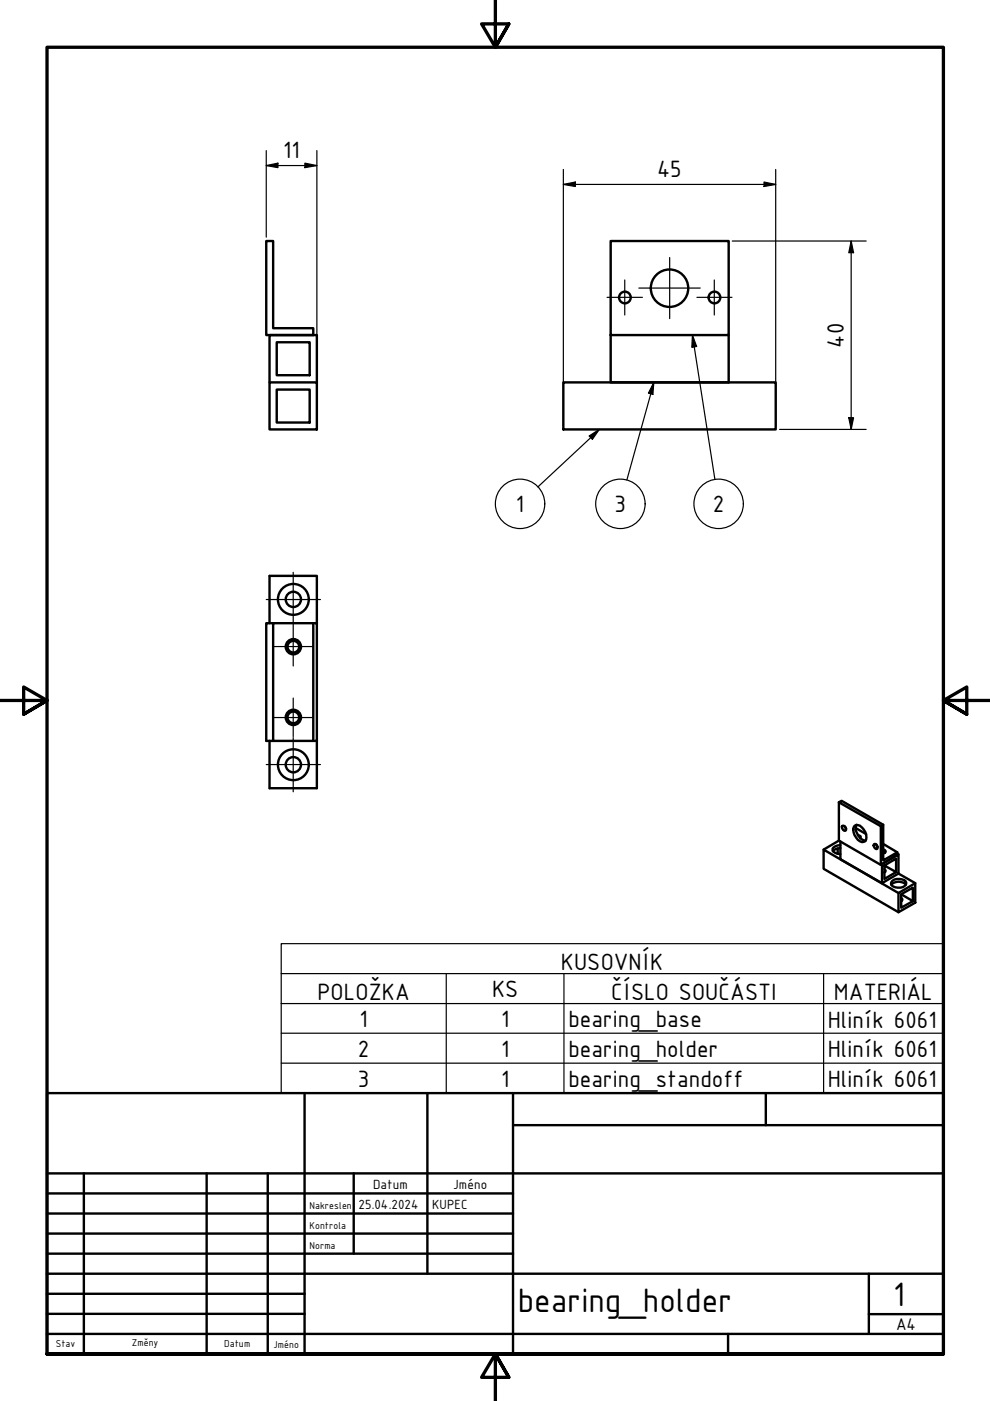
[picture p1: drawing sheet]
<svg xmlns="http://www.w3.org/2000/svg" width="210mm" height="297mm" viewBox="0 0 210 297" stroke-linecap="round" stroke-linejoin="round" font-family="sans-serif">
<g fill="none" stroke="#000" stroke-width=".51">
<path d="M56.5 51.1h1.4v18.5h8.5v1.4h-9.9zM129.5 51.1h25v19.9h-25zM58.7 72.6h7v7h-7zM129.5 71v10.1h25v-10.1M57.1 81.1h10.1v9.9h-10.1zM57.1 81.1v-10.1h10.1v10.1M58.7 82.6h7v7h-7zM119.4 81.1h45.1v9.9h-45.1zM57.1 132.1v-10h10.1v10M57.9 132.1h-1.4v25h9.9v-25h-8.5v25M66.4 132.1h.8v25h-.8M57.1 157.1v10h10.1v-10"/>
<path d="M177.6 179.9v1.1M177.9 170.1v8.1l8.9 5.2M177.9 178.2l-3.3 1.9M178.2 179.8a2.13 2.13 0 0 0-1.6 .7M178.2 179.2a1.91 1.91 0 0 0-1.7 .7 1.05 1.05 0 0 0 1.1 1.1l.6 .1M178.2 178.4v3.8l8.8 5M178.6 175.1h.2a.7 .7 0 0 1 .5 1 .74 .74 0 0 1-.7-1zM179.1 175.2l.3 .5M181.2 175.1a1.14 1.14 0 0 1 1.6 .3 2.44 2.44 0 0 1 .7 3 1.32 1.32 0 0 1-2-.9 2.21 2.21 0 0 1-.3-2.4zM181.4 175.6l2.2 1.2M181.6 174.9a2.71 2.71 0 0 0 1.9 3.3M181.9 177l.5 .3v.4"/>
<path d="M185.3 179l.2-.1a.72 .72 0 0 1 .4 1.1 .74 .74 0 0 1-.6-1zM185.8 179.1l.3 .5M186.8 175.2l.5-.3v7.5l2.9-1.7v.6l-3.4 2.1zM187.3 174.9l-8.9-5.1-.5 .3 8.9 5.1M187.3 178.9l2.9 1.8M187 183.2l3.5-2v4l-3.5 2zM187.3 180.7l.3 .1M187.3 180.1l.3 .1 .2 .3v.1l-.5 .4M187.5 184.3l.3 .3-.3 .4M187.5 183.5l2.5 1.4v-2.9l-2.5 1.5v2.9l2.5-1.5M187.5 184.9h.1M189 187.6a2.22 2.22 0 0 1 3.1 0"/>
<path d="M189.2 186.7a2.41 2.41 0 0 1 2.8 .2 .95 .95 0 0 1-.1 1 .95 .95 0 0 1-1 .3 1.9 1.9 0 0 1-2-.8zM190.2 181l.3 .2M190.5 189.3l3.6-2.1v4.2l-3.6 2zM190.5 189.3l-15.9-9.2v4.1l15.9 9.2M190.5 185.2l3.6 2M191.1 190.4l.2 .3-.2 .4M191.1 189.6l2.4-1.4v2.9l-2.4 1.4zM191.1 191v.1M191.1 189.6l2.4 1.5"/>
<circle cx="132.5" cy="63.1" r="1.24"/>
<circle cx="142" cy="61.1" r="4"/>
<circle cx="151.5" cy="63.1" r="1.24"/>
<circle cx="62.2" cy="127.1" r="3.3"/>
<circle cx="62.2" cy="127.1" r="1.62"/>
<circle cx="62.2" cy="137.1" r="1.62"/>
<circle cx="62.2" cy="137.1" r="1.24"/>
<circle cx="62.2" cy="152.1" r="1.62"/>
<circle cx="62.2" cy="152.1" r="1.24"/>
<circle cx="62.2" cy="162.1" r="3.3"/>
<circle cx="62.2" cy="162.1" r="1.62"/>
</g>
<g fill="none" stroke="#000" stroke-width=".25">
<path d="M146.8 71l.9 2.5-1 .1zM146.8 71l4.8 30.6M124.9 92.4l2.2-1.4-1.5 2.1zM127.1 91l-13.1 12.2M138.6 81.1l-.2 2.5-.9-.2zM138.6 81.1l-5.7 20.7M59.6 206.4v-6.3h140.4v6.3M59.6 206.4h140.4v6.4M59.6 206.4v25.4h140.4v-19M59.6 212.8h140.4M59.6 219.1h140.4M94.6 206.4v25.4"/>
<path d="M119.6 206.4v25.4M174.6 206.4v25.4M59.6 225.4h140.4"/>
<circle cx="110.3" cy="106.8" r="5.2"/>
<circle cx="131.5" cy="106.8" r="5.2"/>
<circle cx="152.4" cy="106.8" r="5.2"/>
</g>
<path d="M105 0v10l-2.9-4.9h5.8l-2.9 4.9 2.9-4.9M0 148.5h10l-5-2.8v5.7l5-2.9-5 2.9M210 148.5h-10l5-2.8v5.7l-5-2.9 5 2.9M10 287.1v-277.1h190v277.1h-190h190M107.9 292l-2.9-4.9 2.9 4.9h-5.8l2.9-4.9v9.9" fill="none" stroke="#000" stroke-width=".7"/>
<!-- layer: Nadpis (ISO) -->
<g fill="none" stroke="#000" stroke-width=".51">
<path d="M10 231.8h190v55.3h-190zM64.6 231.8v55.3M90.6 231.8v38.3M108.8 238.6h91.2M108.8 231.8v55.3M162.4 231.8v6.8M10 253h98.8M10 257.3h98.8M10 248.8h190M17.8 248.8v38.3M43.8 248.8v38.3M56.8 248.8v38.3"/>
<path d="M75 248.8v17M10 261.5h98.8M10 265.8h98.8M10 270.1h190M10 274.3h54.6M10 278.6h54.6M184.2 278.6h15.8M184.2 270.1v12.7M10 282.8h190M154.4 282.8v4.3"/>
</g>
<g fill="none" stroke="#000" stroke-width=".25">
<path d="M132.5 59.4v7.4M142 54.6v12.9M151.4 59.4v7.4M128.7 63h7.5M135.4 61.1h13.1M147.8 63h7.4M56.5 127.1h11.4M58.1 137.1h8.2M62.2 121.3v11.6M62.2 133v8.2M58.1 152.1h8.2M62.2 148v8.2"/>
<path d="M62.2 156.4v11.5M56.5 162.1h11.4"/>
</g>
<path d="M146.8 71l.9 2.5-1 .1zM124.9 92.4l2.2-1.4-1.5 2.1zM138.6 81.1l-.2 2.5-.9-.2z" fill="#000"/>
<g fill="none" stroke="#000" stroke-width=".25">
<path d="M56.5 35.1l2.4-.5v.9zM56.5 35.1h10.7M56.5 31.9v18.4M64.6 34.6l2.6 .5-2.6 .4zM67.2 31.9v48.3M119.4 39.1l2.6-.5v.9zM119.4 39.1h45.1M119.4 35.9v54.4M162 38.6l2.5 .5-2.5 .4zM164.5 35.9v54.4M155.3 51.1h28.3M180.5 51.1l.5 2.5h-1z"/>
<path d="M180.5 51.1v39.9M165.3 91h18.3M180 88.6h1l-.5 2.4z"/>
</g>
<path d="M56.5 35.1l2.4-.5v.9zM64.6 34.6l2.6 .5-2.6 .4zM119.4 39.1l2.6-.5v.9zM162 38.6l2.5 .5-2.5 .4zM180.5 51.1l.5 2.5h-1zM180 88.6h1l-.5 2.4z" fill="#000"/>
<g font-size="7.7">
<text x="109.8" y="278.2">bearing_holder</text>
<text x="189.4" y="276.8">1</text>
</g>
<g font-size="5.4">
<text x="60.1" y="33.5">11</text>
<text x="139.3" y="37.5">45</text>
<text x="178.9" y="73.7" transform="rotate(-90 178.9 73.7)">40</text>
<text x="109.3" y="108.6">1</text>
<text x="130.3" y="108.6">3</text>
<text x="151.1" y="108.6">2</text>
<text x="118.9" y="205.7">KUSOVNÍK</text>
<text x="67.3" y="212">POLOŽKA</text>
<text x="104.3" y="211.3">KS</text>
<text x="129.6" y="212">ČÍSLO SOUČÁSTI</text>
<text x="176.8" y="212">MATERIÁL</text>
<text x="76.2" y="217.7">1</text>
<text x="106.2" y="217.7">1</text>
<text x="120.5" y="217.7">bearing_base</text>
<text x="175.5" y="217.9">Hliník 6061</text>
<text x="75.9" y="224">2</text>
<text x="106.2" y="224">1</text>
<text x="120.5" y="224">bearing_holder</text>
<text x="175.5" y="224.2">Hliník 6061</text>
<text x="75.9" y="230.4">3</text>
<text x="106.2" y="230.4">1</text>
<text x="120.5" y="230.4">bearing_standoff</text>
<text x="175.5" y="230.6">Hliník 6061</text>
</g>
<text font-size="3.9" x="190" y="282">A4</text>
<g font-size="3">
<text x="76" y="256.3">25.04.2024</text>
<text x="79.1" y="252">Datum</text>
<text x="91.6" y="256.3">KUPEC</text>
<text x="96.1" y="252">Jméno</text>
</g>
<g font-size="2.3">
<text x="65.6" y="256.3">Nakreslen</text>
<text x="65.6" y="260.5">Kontrola</text>
<text x="65.6" y="264.8">Norma</text>
<text x="11.8" y="285.7">Stav</text>
<text x="27.9" y="285.5">Změny</text>
<text x="47.5" y="285.7">Datum</text>
<text x="58" y="285.7">Jméno</text>
</g>
</svg>
